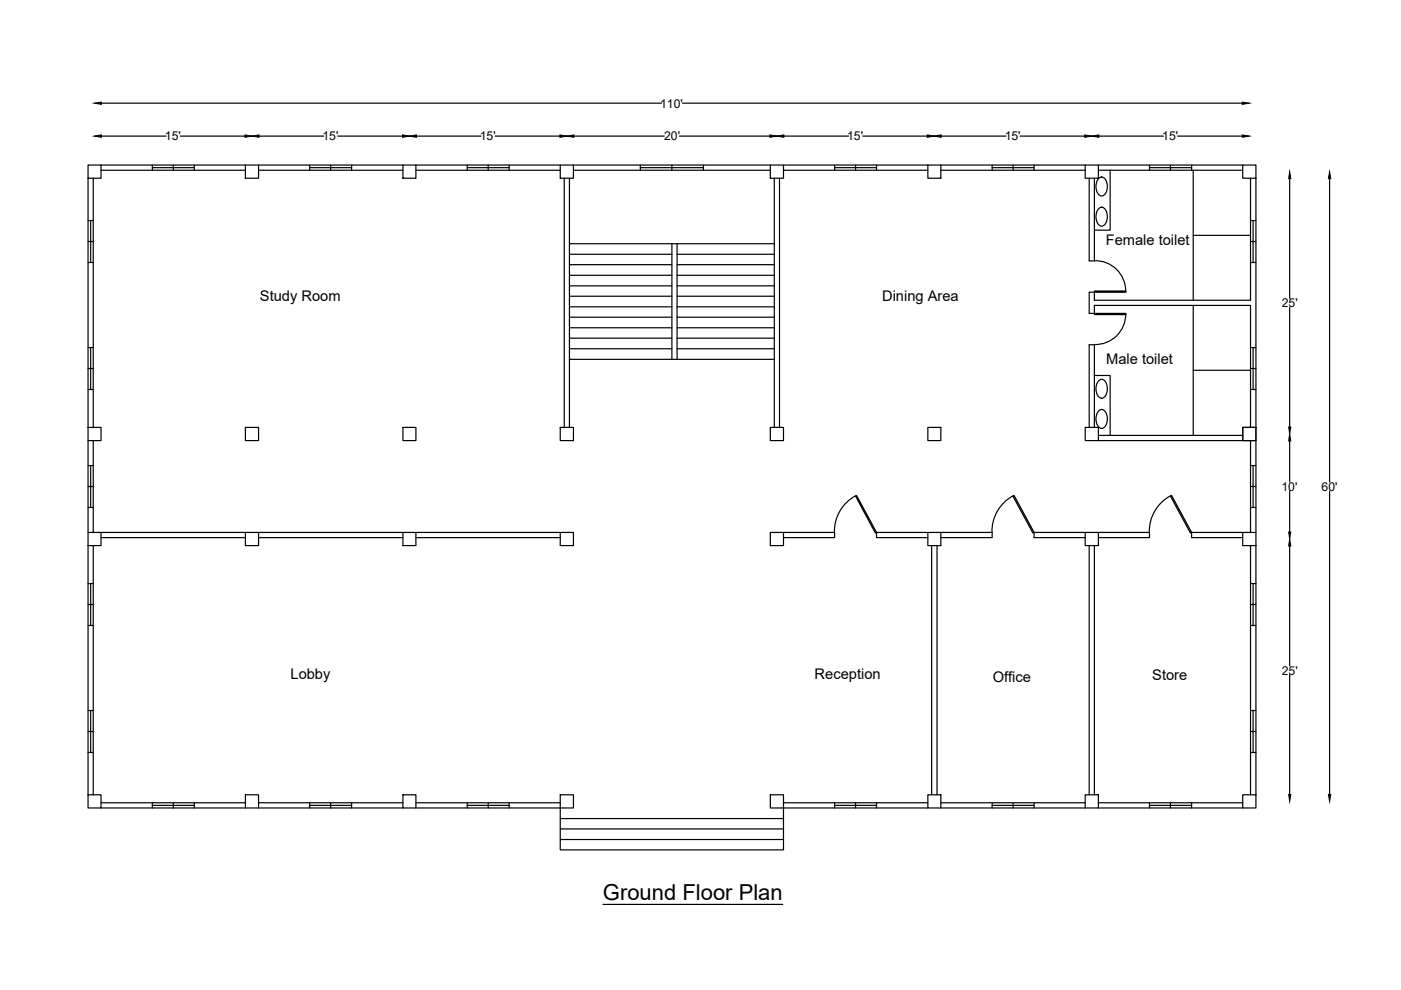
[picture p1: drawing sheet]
<svg xmlns="http://www.w3.org/2000/svg" width="297mm" height="210mm" viewBox="0 0 297 210" stroke-linecap="round" stroke-linejoin="round" font-family="sans-serif">
<!-- layer: 0 -->
<g fill="none" stroke="#000" stroke-width=".25">
<path d="M18.7 35h2.7v2.8h-2.7zM18.7 37.8v52.8M19.8 37.8v52.8M21.4 35h30.6M21.4 36.1h30.6M21.5 28.9h13.7M21.5 21.9h118.8M32.3 35v1.1M32.3 35.5h8.9M36.7 35v1.1M38.2 28.9h13.7M41.2 35v1.1"/>
<path d="M52 35h2.8v2.8h-2.8zM54.8 35h30.6M54.8 36.1h30.6M54.9 28.9h13.7M65.7 35.5h8.8M65.7 35v1.1M70.1 35v1.1M71.6 28.9h13.7M74.5 35v1.1M85.4 35h2.8v2.8h-2.8zM88.2 35h30.6M88.2 36.1h30.6"/>
<path d="M88.3 28.9h13.7M99.1 35.5h8.9M99.1 35v1.1M103.5 35v1.1M105 28.9h13.7M108 35v1.1M118.8 35h2.8v2.8h-2.8zM119.6 37.8v52.8M120.7 37.8v52.8M121.6 35h41.7M121.6 36.1h41.7M121.7 28.9h19.1"/>
<path d="M135.8 35.5h13.3M135.8 35v1.1M142.5 35v1.1M144.1 28.9h19.1M144.7 21.9h118.7M149.1 35v1.1M163.3 35h2.8v2.8h-2.8zM164.2 37.8v52.8M165.3 37.8v52.8M166.1 35h30.6M166.1 36.1h30.6M166.2 28.9h13.7"/>
<path d="M177 35.5h8.8M177 35v1.1M181.4 35v1.1M182.9 28.9h13.7M185.8 35v1.1M196.7 35h2.8v2.8h-2.8zM199.5 35h30.6M199.5 36.1h30.6M199.6 28.9h13.7M210.4 35.5h8.8M210.4 35v1.1M214.8 35v1.1"/>
<path d="M216.3 28.9h13.7M219.2 35v1.1M230.1 35h2.8v2.8h-2.8zM230.9 37.8v17.5h1.1v-17.5M232.9 35h30.6M232.9 36.1h30.6M233 28.9h13.7M233 37.8a1 1 0 0 1 1-.1 1 1 0 0 1 .6 .8 2.21 2.21 0 0 1-1 3.1 2.21 2.21 0 0 1-1.1-3.1zM235.4 36.1v12.7h-3.4M243.7 35.5h8.9M243.7 35v1.1M248.2 35v1.1"/>
<path d="M249.7 28.9h13.7M252.6 35v1.1M253 36.1v27.6M263.5 35h2.8v2.8h-2.8zM265.1 37.8v25.9h-33.1v-1.7M266.3 37.8v52.8M273.4 37.9v25.3M281.9 37.9v64.3M18.7 51.2h1.1M18.7 46.8h1.1M18.7 55.7h1.1M19.2 46.8v8.9"/>
<path d="M120.7 51.7h43.5M120.7 53.9h21.8M120.7 56.1h21.8M120.7 58.4h21.8M142.5 51.7v24.5M143.6 53.9h20.6M143.6 56.1h20.6M143.6 58.4h20.6M143.6 51.7v24.5M232 55.3a6.5 6.5 0 0 1 6.7 6.5M233 44.2a1 1 0 0 1 1-.2 1 1 0 0 1 .6 .9 2.21 2.21 0 0 1-1 3 2.21 2.21 0 0 1-1.1-3zM253 49.9h12.1"/>
<path d="M265.1 51.2h1.2M265.1 46.8h1.2M265.1 55.7h1.2M265.7 46.8v8.9M18.7 78.1h1.1M18.7 73.7h1.1M19.2 73.7v8.9M120.7 60.6h21.8M120.7 62.8h21.8M120.7 65.1h21.8M120.7 67.3h21.8M120.7 69.5h21.8"/>
<path d="M120.7 71.7h21.8M120.7 73.9h21.8M120.7 76.2h43.5M143.6 60.6h20.6M143.6 62.8h20.6M143.6 65.1h20.6M143.6 67.3h20.6M143.6 69.5h20.6M143.6 71.7h20.6M143.6 73.9h20.6M232 61.7h6.7v.3h-6.7zM232 66.4h6.7v.3h-6.7z"/>
<path d="M232 79.6h3.4v12.7M232 66.4v-1.6h33.1v25.8M232 62h-1.1v4.4h1.1M238.7 66.5a6.5 6.5 0 0 1-6.7 6.5M253 64.8v27.5M253 78.5h12.1M265.1 78.1h1.2M265.1 73.7h1.2M265.7 73.7v8.9M273.4 65.2v25.3M18.7 90.6h2.7v2.8h-2.7zM18.7 93.4v19.5"/>
<path d="M18.7 98.7h1.1M18.7 82.6h1.1M19.2 98.7v8.9M19.8 93.4v19.5M52 90.6h2.8v2.8h-2.8zM85.4 90.6h2.8v2.8h-2.8zM118.8 90.6h2.8v2.8h-2.8zM163.3 90.6h2.8v2.8h-2.8zM196.7 90.6h2.8v2.8h-2.8zM230.1 90.6h2.8v2.8h-2.8zM230.9 90.6v-17.5h1.1v17.5M232.9 93.4h30.6"/>
<path d="M232.9 92.3h30.6M233 80.7a1 1 0 0 1 1-.2 1 1 0 0 1 .6 .9 2.21 2.21 0 0 1-1 3 2.21 2.21 0 0 1-1.1-3zM233 87.1a1 1 0 0 1 1-.2 1 1 0 0 1 .6 .9 2.21 2.21 0 0 1-1 3 2.21 2.21 0 0 1-1.1-3zM263.5 90.6h2.8v2.8h-2.8zM265.1 93.4v19.5M265.1 98.7h1.2M265.1 82.6h1.2M265.7 98.7v8.9M266.3 93.4v19.5M273.4 93.5v8.7M18.7 112.9h2.7v2.8h-2.7zM18.7 115.7v52.8"/>
<path d="M18.7 103.2h1.1M18.7 107.6h1.1M19.8 115.7v52.8M21.4 112.9h30.6M21.4 114h30.6M52 112.9h2.8v2.8h-2.8zM54.8 112.9h30.6M54.8 114h30.6M85.4 112.9h2.8v2.8h-2.8zM88.2 112.9h30.6M88.2 114h30.6M118.8 112.9h2.8v2.8h-2.8z"/>
<path d="M163.3 112.9h2.8v2.8h-2.8zM166.1 112.9h10.9v1.1h-10.9M181.4 105.2l.2-.1 4.2 7.8-.2 .1zM181.5 105.1a8.6 8.6 0 0 0-4.6 7.8M185.8 112.9v1.1h10.9M185.8 112.9h10.9M196.7 112.9h2.8v2.8h-2.8zM197.5 115.7v52.8M198.7 115.7v52.8M199.5 112.9h10.9v1.1h-10.9M214.8 105.2l.2-.1 4.2 7.8-.2 .1zM214.9 105.1a8.6 8.6 0 0 0-4.6 7.8"/>
<path d="M219.2 112.9v1.1h10.9M219.2 112.9h10.9M230.1 112.9h2.8v2.8h-2.8zM230.9 115.7v52.8M232 115.7v52.8M232.9 112.9h10.8v1.1h-10.8M248.2 105.2l.2-.1 4.2 7.8-.2 .1zM248.2 105.1a8.6 8.6 0 0 0-4.5 7.8M252.6 112.9v1.1h10.9M252.6 112.9h10.9M263.5 112.9h2.8v2.8h-2.8zM265.1 115.7v52.8"/>
<path d="M265.1 103.2h1.2M265.1 107.6h1.2M266.3 115.7v52.8M273.4 104.1v8.7M273.4 115.8v25.3M281.9 104.1v64.3M18.7 128.2h1.1M18.7 132.6h1.1M18.7 123.7h1.1M19.2 123.7v8.9M265.1 128.2h1.2M265.1 132.6h1.2"/>
<path d="M265.1 123.7h1.2M265.7 123.7v8.9M18.7 155.1h1.1M18.7 159.5h1.1M18.7 150.7h1.1M19.2 150.7v8.8M265.1 155.1h1.2M265.1 159.5h1.2M265.1 150.7h1.2M265.7 150.7v8.8M273.4 143.1v25.3M18.7 168.5h2.7v2.8h-2.7z"/>
<path d="M21.4 171.3h30.6M21.4 170.2h30.6M32.3 170.2v1.1M32.3 170.8h8.9M36.7 170.2v1.1M41.2 170.2v1.1M52 168.5h2.8v2.8h-2.8zM54.8 171.3h30.6M54.8 170.2h30.6M65.7 170.2v1.1M65.7 170.8h8.8M70.1 170.2v1.1"/>
<path d="M74.5 170.2v1.1M85.4 168.5h2.8v2.8h-2.8zM88.2 171.3h30.6v8.9h47.3v-8.9h30.6M88.2 170.2h30.6M99.1 170.2v1.1M99.1 170.8h8.9M103.5 170.2v1.1M108 170.2v1.1M118.8 168.5h2.8v2.8h-2.8zM118.8 173.6h47.3M118.8 175.8h47.3M118.8 178h47.3"/>
<path d="M163.3 168.5h2.8v2.8h-2.8zM166.1 170.2h30.6M177 170.2v1.1M177 170.8h8.8M181.4 170.2v1.1M185.8 170.2v1.1M196.7 168.5h2.8v2.8h-2.8zM199.5 171.3h30.6M199.5 170.2h30.6M210.4 170.2v1.1M210.4 170.8h8.8M214.8 170.2v1.1"/>
<path d="M219.2 170.2v1.1M230.1 168.5h2.8v2.8h-2.8zM232.9 171.3h30.6M232.9 170.2h30.6M243.7 170.2v1.1M243.7 170.8h8.9M248.2 170.2v1.1M252.6 170.2v1.1M263.5 168.5h2.8v2.8h-2.8zM127.8 191.8h38.1"/>
</g>
<g fill="#000" stroke="#000" stroke-width=".21">
<path d="M20 28.9l1.5-.3v.5zM20 21.9l1.5-.2v.4zM51.9 28.6l1.5 .3-1.5 .2zM53.4 28.9l1.5-.3v.5zM85.3 28.6l1.5 .3-1.5 .2zM86.8 28.9l1.5-.3v.5zM118.7 28.6l1.5 .3-1.5 .2zM120.2 28.9l1.5-.3v.5zM163.2 28.6l1.5 .3-1.5 .2zM164.7 28.9l1.5-.3v.5zM196.6 28.6l1.5 .3-1.5 .2zM198.1 28.9l1.5-.3v.5z"/>
<path d="M230 28.6l1.5 .3-1.5 .2zM231.5 28.9l1.5-.3v.5zM263.4 28.6l1.5 .3-1.5 .2zM263.4 21.7l1.5 .2-1.5 .2zM273.4 36.4l.3 1.5h-.5zM281.9 36.4l.3 1.5h-.6zM273.2 90.5h.5l-.3 1.5zM273.4 92l.3 1.5h-.5zM273.2 112.8h.5l-.3 1.5zM273.4 114.3l.3 1.5h-.5zM273.2 168.4h.5l-.3 1.5zM281.6 168.4h.6l-.3 1.5z"/>
</g>
<text font-size="4.7" x="127.8" y="190.8">Ground Floor Plan</text>
<g font-size="3.1">
<text x="234.4" y="51.9">Female toilet</text>
<text x="55.1" y="63.9">Study Room</text>
<text x="187" y="63.9">Dining Area</text>
<text x="234.5" y="77.1">Male toilet</text>
<text x="61.6" y="144">Lobby</text>
<text x="172.7" y="144">Reception</text>
<text x="210.5" y="144.6">Office</text>
<text x="244.3" y="144.2">Store</text>
</g>
<g font-size="2.6">
<text x="140" y="22.8">110'</text>
<text x="35" y="29.8">15'</text>
<text x="68.4" y="29.8">15'</text>
<text x="101.7" y="29.8">15'</text>
<text x="140.8" y="29.8">20'</text>
<text x="179.6" y="29.8">15'</text>
<text x="213" y="29.8">15'</text>
<text x="246.4" y="29.8">15'</text>
<text x="271.8" y="65.1">25'</text>
<text x="271.7" y="104.1">10'</text>
<text x="280.2" y="104.1">60'</text>
<text x="271.8" y="143">25'</text>
</g>
</svg>
